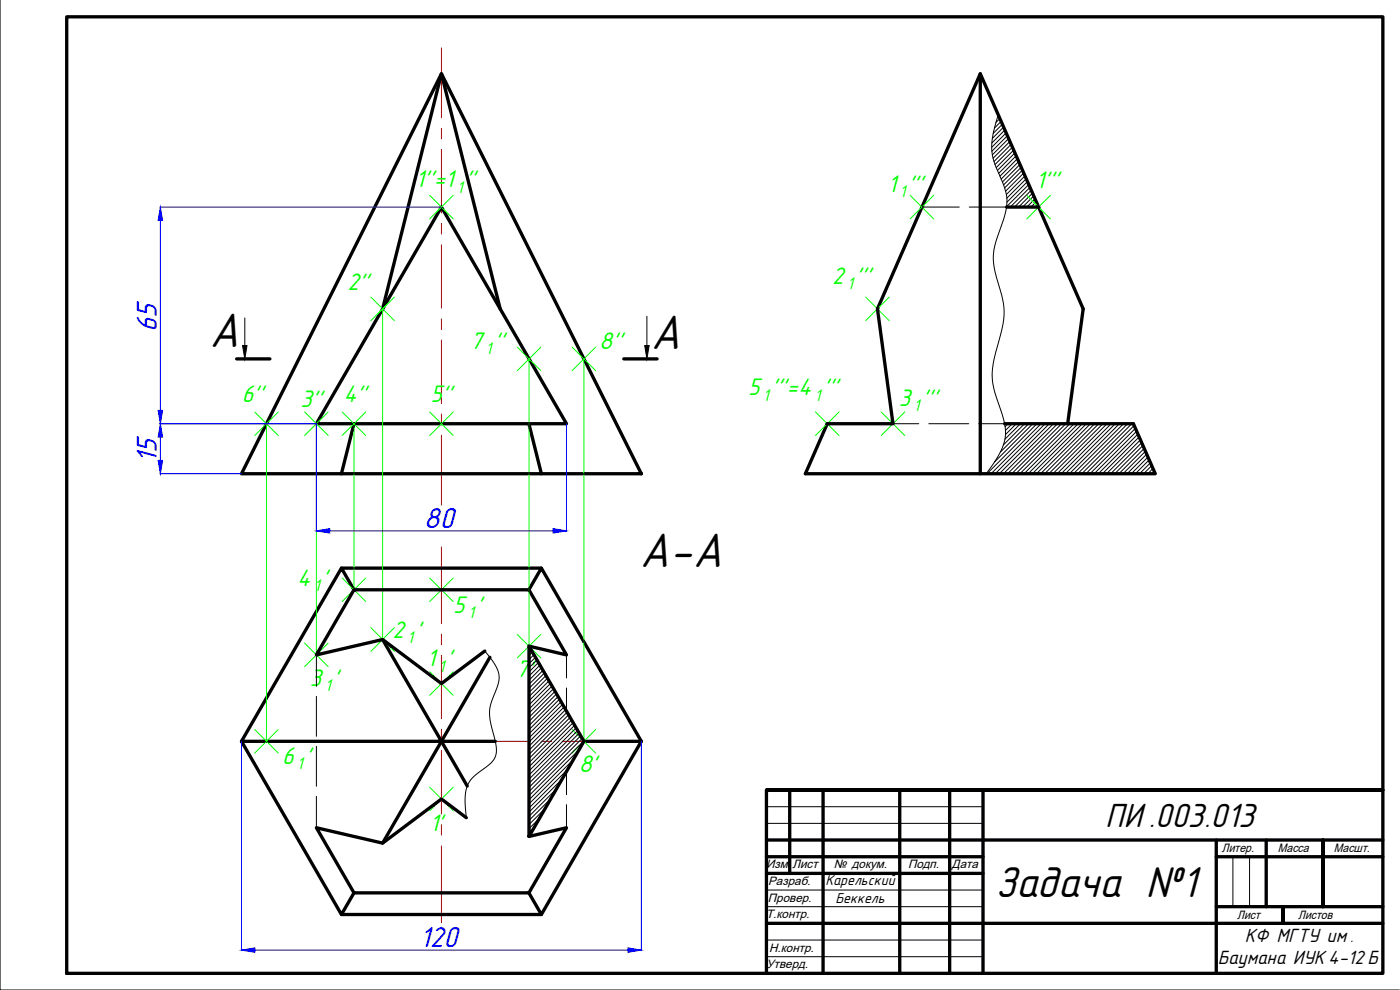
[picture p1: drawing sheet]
<svg xmlns="http://www.w3.org/2000/svg" width="420mm" height="297mm" viewBox="0 0 420 297" stroke-linecap="round" stroke-linejoin="round" font-family="sans-serif">
<!-- layer: frame -->
<path d="M0 .1v296.9h420M230 242h65M230 247h65M370 257.1v14.9M375 257.1v14.9M230 267h65M230 272h65M230 282.1h65M230 287h65" fill="none" stroke="#000" stroke-width=".3"/>
<g fill="none" stroke="#000" stroke-width=".99">
<path d="M20 5h395v287h-395zM230 237.1h185h-185v54.9M237 237.1v25M247 237.1v54.9M270 237.1v54.9M285 237.1v54.9M295 237.1v54.9M230 252h185M230 257.1h65M365 257.1h50M365 252v40M380 252v20"/>
<path d="M230 277h185M230 262.1h65M365 272h50M385 277v-5v5M397 272v-20v20"/>
</g>
<g fill="none" stroke="#f00" stroke-width=".3">
<path d="M132.5 14.3v21M132.5 38.5v3.2M132.5 44.9v19M132.5 67.1v3.2M132.5 73.4v19.1M132.5 95.7v3.1M132.5 102v19M132.5 124.2v3.2M132.5 130.6v21M132.5 164.1v23M132.5 190.3v3.1M132.5 196.6v19.1"/>
<path d="M132.5 218.8v3.2M84.7 222.4h17.4M105.2 222.4h3.2M111.6 222.4h19M132.5 225.2v19M133.8 222.4h3.2M140.2 222.4h19M162.4 222.4h3.2M168.7 222.4h17.4M132.5 247.4v3.2M132.5 253.8v23"/>
</g>
<!-- layer: main -->
<g fill="none" stroke="#000" stroke-width=".99">
<path d="M132.5 22.1l60 120h-120zM294.2 22.1l30.9 70.6-4.7 34.4h19.7l6.6 15h-105l6.6-15h19.7l-4.7-34.4zM294.2 22.1v120M132.5 62.1l37.5 65h-75zM302.1 62.1h9.6M114.8 92.7l17.7-70.6 17.6 70.6M71 107.7h10M187.2 107.7h10M106.2 127.1l-3.7 15M158.7 127.1l3.8 15M301.5 127.1h18.9M102.5 170.5h60"/>
<path d="M106.2 177l-3.7-6.5-30 51.9M158.7 177l3.8-6.5 30 51.9M114.8 191.9l17.7 30.5h-60M147 197.2l-32.2 55.8M158.8 193.9l11.2 2.6-11.3-19.5h-52.5l-11.2 19.5 19.8-4.6 17.7 13.2 13-9.8M158.8 193.9l16.4 28.5-16.4 28.6zM72.5 222.4l30 52 3.7-6.5M148.7 222.4h-16.2l7.7 13.4M175.2 222.4h17.3M192.5 222.4l-30 52-3.8-6.5M140 245.3l-7.5-5.6-17.7 13.3-19.8-4.6 11.2 19.5h52.5l11.3-19.5-11.2 2.6M102.5 274.4h60"/>
</g>
<g fill="none" stroke="#000" stroke-width=".3">
<path d="M299.7 34.7l-.3 .3M300.1 35.5l-1.2 1.2M300.5 36.4l-2.1 2M300.8 37.3l-2.7 2.7M301.2 38.1l-3.4 3.4M301.6 39l-3.9 3.9M302 39.9l-4.4 4.3M302.3 40.7l-4.6 4.7M302.7 41.6l-4.9 4.9M303.1 42.4l-5.1 5.1M303.5 43.3l-5.2 5.2M303.8 44.2l-5.2 5.2"/>
<path d="M304.2 45l-5.2 5.3M304.6 45.9l-5.3 5.2M305 46.7l-5.3 5.3M305.4 47.6l-5.3 5.3M305.7 48.5l-5.2 5.2M306.1 49.3l-5.3 5.3M306.5 50.2l-5.3 5.3M306.9 51l-5.4 5.4M307.2 51.9l-5.4 5.4M307.6 52.8l-5.6 5.6M308 53.6l-5.8 5.8M308.4 54.5l-6.2 6.1"/>
<path d="M308.7 55.4l-6.6 6.6M309.1 56.2l-5.9 5.9M309.5 57.1l-5.1 5M309.9 57.9l-4.2 4.2M310.2 58.8l-3.3 3.3M310.6 59.7l-2.5 2.4M276.7 62.1h11.2M290.9 62.1h11.2M311 60.5l-1.6 1.6M311.4 61.4l-.8 .7M268 127.1h7.7M278.7 127.1h12"/>
<path d="M293.8 127.1h7.7M302.5 127.1l-.9 .9M303.8 127.1l-2 2M305 127.1l-3.2 3.3M306.3 127.1l-4.7 4.7M307.5 127.1l-6.4 6.4M308.7 127.1l-8.5 8.5M310 127.1l-11.6 11.5M311.2 127.1l-15 15M312.4 127.1l-15 15M313.7 127.1l-15 15M314.9 127.1l-15 15"/>
<path d="M316.1 127.1l-14.9 15M317.4 127.1l-15 15M318.6 127.1l-15 15M319.9 127.1l-15 15M321.1 127.1l-15 15M322.3 127.1l-15 15M323.6 127.1l-15 15M324.8 127.1l-15 15M326.1 127.1l-15.1 15M327.3 127.1l-15 15M328.5 127.1l-15 15M329.8 127.1l-15 15"/>
<path d="M331 127.1l-15 15M332.2 127.1l-15 15M333.5 127.1l-15 15M334.7 127.1l-15 15M336 127.1l-15 15M337.2 127.1l-15 15M338.4 127.1l-15 15M339.7 127.1l-15 15M340.4 127.7l-14.5 14.4M340.8 128.5l-13.7 13.6M341.1 129.4l-12.7 12.7M341.5 130.2l-11.9 11.9"/>
<path d="M341.9 131.1l-11 11M342.3 132l-10.2 10.1M342.6 132.8l-9.3 9.3M343 133.7l-8.4 8.4M343.4 134.5l-7.6 7.6M343.8 135.4l-6.8 6.7M344.1 136.3l-5.8 5.8M344.5 137.1l-5 5M344.9 138l-4.2 4.1M345.3 138.8l-3.3 3.3M345.7 139.7l-2.5 2.4M346 140.6l-1.5 1.5"/>
<path d="M346.4 141.4l-.7 .7M95 196.5v9.4M170 196.5v6.9M95 208.9v12M170 206.4v6.9M95 223.9v12M95 238.9v9.5M170 231.5v6.9M170 241.4v7"/>
</g>
<g fill="none" stroke="#0f0" stroke-width=".3">
<path d="M128.9 58.6l7.1 7.1M136 58.6l-7.1 7.1M273.2 58.6l7 7.1M280.2 58.6l-7 7.1M308.2 58.6l7 7.1M315.2 58.6l-7 7.1M111.3 89.1l7.1 7.1M114.8 92.7v99.2M118.4 89.1l-7.1 7.1M259.8 89.1l7.1 7.1M266.9 89.1l-7.1 7.1M155.2 104.1l7.1 7.1"/>
<path d="M158.8 107.7v86.2M162.3 104.1l-7.1 7.1M171.7 104.1l7.1 7.1M175.2 107.7v114.7M178.8 104.1l-7.1 7.1M76.4 123.6l7.1 7.1M80 127.1v95.3M83.5 123.6l-7.1 7.1M91.4 123.6l7.1 7.1M95 127.1v69.4M98.5 123.6l-7.1 7.1M102.7 123.6l7.1 7.1"/>
<path d="M106.2 127.1v49.9h26.3M109.8 123.6l-7.1 7.1M128.9 123.6l7.1 7.1M136 123.6l-7.1 7.1M244.7 123.6l7.1 7.1M251.8 123.6l-7.1 7.1M264.5 123.6l7 7.1M271.5 123.6l-7 7.1M102.7 173.4l7.1 7.1M109.8 173.4l-7.1 7.1M128.9 173.4l7.1 7.1M136 173.4l-7.1 7.1"/>
<path d="M91.4 193l7.1 7M98.5 193l-7.1 7M111.3 188.3l7.1 7.1M118.4 188.3l-7.1 7.1M155.2 190.3l7.1 7.1M162.3 190.3l-7.1 7.1M76.4 218.9l7.1 7.1M83.5 218.9l-7.1 7.1M128.9 201.6l7.1 7M136 201.6l-7.1 7M171.7 218.9l7.1 7.1M178.8 218.9l-7.1 7.1"/>
<path d="M128.9 236.2l7.1 7.1M136 236.2l-7.1 7.1"/>
</g>
<g fill="none" stroke="#000" stroke-width=".3">
<path d="M299.6 34.4a25.3 25.3 0 0 0-1.8 12.1 41.2 41.2 0 0 0 3.4 9.1 14 14 0 0 1-.2 10.8 36 36 0 0 0-2.9 10.3 27.8 27.8 0 0 0 2 10.2 20.8 20.8 0 0 1 .1 13.7 44.5 44.5 0 0 0-2.4 11.1 20.1 20.1 0 0 0 1.3 7.8l1.2 3.4a14.6 14.6 0 0 1 .5 11.5 38.1 38.1 0 0 1-4.8 7.7M145.5 195.3a14.9 14.9 0 0 1 4.2 7.1 8.7 8.7 0 0 1-1 5.2 13 13 0 0 0-1.2 10.6 22.3 22.3 0 0 1 1.4 7.7 6 6 0 0 1-3.1 4.3 14.7 14.7 0 0 0-5.1 4.7 14.1 14.1 0 0 0-.9 8.6l.2 1.8M158.9 194.1l-.1 .1M159.3 194.9l-.5 .5M159.8 195.7l-1 1M160.2 196.4l-1.4 1.5M160.7 197.2l-1.9 1.9M161.1 198l-2.3 2.4M161.6 198.8l-2.8 2.8M162.1 199.6l-3.3 3.2M162.5 200.3l-3.7 3.8M163 201.1l-4.2 4.2"/>
<path d="M163.4 201.9l-4.6 4.7M163.9 202.7l-5.1 5.1M164.3 203.5l-5.5 5.5M164.8 204.3l-6 6M165.2 205l-6.4 6.5M165.7 205.8l-6.9 7M166.1 206.6l-7.3 7.4M166.6 207.4l-7.8 7.8M167 208.2l-8.2 8.3M167.5 209l-8.7 8.7M167.9 209.8l-9.1 9.1M168.4 210.6l-9.6 9.6"/>
<path d="M168.8 211.3l-10 10.1M169.3 212.1l-10.5 10.5M169.8 212.9l-11 11M170.2 213.7l-11.4 11.4M170.6 214.5l-11.8 11.9M171.1 215.3l-12.3 12.3M171.6 216l-12.8 12.8M172 216.8l-13.2 13.3M172.5 217.6l-13.7 13.7M172.9 218.4l-14.1 14.1M173.4 219.2l-14.6 14.6M173.8 220l-15 15"/>
<path d="M165.3 239.6l-6.5 6.6M167 236.7l-8.2 8.2M168.7 233.8l-9.9 9.9M170.4 230.8l-11.6 11.7M172.1 227.9l-13.3 13.3M173.8 225l-15 15M174.3 220.8l-15.5 15.4M174.7 221.5l-15.9 16M175.2 222.3l-16.4 16.4M160.3 248.4l-1.5 1.5M161.9 245.5l-3.1 3.1M163.6 242.5l-4.8 4.9"/>
</g>
<path d="M73.5 95.4v8.3M194.1 94.9v8.8" fill="none" stroke="#000" stroke-width=".3"/>
<path d="M72.8 103.7h1.3l-.6 4zM193.5 103.7h1.3l-.7 4z" fill="#000" stroke="#000" stroke-width=".3"/>
<path d="M47.9 62.1h84.5M48.1 66.1v57M47.9 127.1h47M48.1 131.1v7M95 127.2v32.3M170 127.2v32.3M47.9 142.1h24.5M99 159.3h67M72.5 222.5v62.7M192.5 222.5v62.7M76.5 285.1h112" fill="none" stroke="#00f" stroke-width=".3"/>
<g fill="#00f" stroke="#00f" stroke-width=".3">
<path d="M48.1 127.1l.7 4h-1.3z"/>
<path d="M47.5 138.1h1.3l-.7 4z"/>
<path d="M48.1 62.1l.7 4h-1.3z"/>
<path d="M47.5 123.1h1.3l-.7 4z"/>
<path d="M95 159.3l4-.7v1.3z"/>
<path d="M166 158.6l4 .7-4 .6z"/>
<path d="M72.5 285.1l4-.7v1.3z"/>
<path d="M188.5 284.4l4 .7-4 .6z"/>
</g>
<g font-size="15">
<text x="62.8" y="104.2">A</text>
<text x="195.2" y="104.7">A</text>
<text x="192" y="170.1">A-A</text>
</g>
<text font-size="13.5" x="298.6" y="269">Задача №1</text>
<text font-size="10.5" x="331.7" y="248">ПИ .003.013</text>
<g font-size="9" fill="#00f">
<text x="47.1" y="99.6" transform="rotate(-90 47.1 99.6)">65</text>
<text x="47.1" y="139" transform="rotate(-90 47.1 139)">15</text>
<text x="127.2" y="158.3">80</text>
<text x="126" y="284.1">120</text>
</g>
<g font-size="7.5" fill="#0f0">
<text x="124.7" y="56.2">1''=1 ''</text>
<text x="266.5" y="57.7">1 '''</text>
<text x="310.9" y="56.5">1'''</text>
<text x="104.3" y="87.1">2''</text>
<text x="249.8" y="85.2">2 '''</text>
<text x="141.3" y="104.6">7 ''</text>
<text x="179.9" y="104.6">8''</text>
<text x="224.5" y="118.6">5 '''=4 '''</text>
<text x="72.6" y="120.7">6''</text>
<text x="90.2" y="122.2">3''</text>
<text x="103.1" y="120.5">4''</text>
<text x="129.2" y="120.7">5''</text>
<text x="269.7" y="121.7">3 '''</text>
<text x="89.2" y="175.8">4</text>
<text x="96.8" y="175.8">'</text>
<text x="136" y="183.9">5 '</text>
<text x="117.8" y="191.4">2 '</text>
<text x="128.1" y="199.9">1</text>
<text x="134.2" y="199.9">'</text>
<text x="155" y="203.1">7'</text>
<text x="93" y="205.9">3</text>
<text x="100.1" y="205.9">'</text>
<text x="84.7" y="229.1">6 '</text>
<text x="173.7" y="231.6">8'</text>
<text x="129" y="249.2">1'</text>
</g>
<g font-size="6">
<text x="373.6" y="282.6">КФ МГТУ им .</text>
<text x="365.4" y="289.3">Баумана ИУК 4-12 Б</text>
</g>
<g font-size="5.3" fill="#0f0">
<text x="137.1" y="57.8">1</text>
<text x="269.9" y="59.3">1</text>
<text x="254.2" y="86.8">1</text>
<text x="145.7" y="106.2">1</text>
<text x="228.9" y="120.2">1</text>
<text x="244.5" y="120.2">1</text>
<text x="274.2" y="123.3">1</text>
<text x="94.1" y="177.3">1</text>
<text x="140.5" y="185.5">1</text>
<text x="122.2" y="192.9">1</text>
<text x="131.6" y="201.5">1</text>
<text x="97.5" y="207.4">1</text>
<text x="89.1" y="230.7">1</text>
</g>
<g font-size="4.5">
<text x="247.7" y="265.6">Карельский</text>
<text x="250.7" y="271">Беккель</text>
</g>
<g font-size="3.6">
<text x="366.7" y="255.6">Литер.</text>
<text x="383.5" y="255.6">Масса</text>
<text x="400.3" y="255.6">Масшт.</text>
<text x="229.9" y="260.5">Изм</text>
<text x="237.8" y="260.5">Лист</text>
<text x="250.3" y="260.5">№ докум.</text>
<text x="272.5" y="260.5">Подп.</text>
<text x="285.7" y="260.5">Дата</text>
<text x="230.5" y="265.6">Разраб.</text>
<text x="229.9" y="275.5">Т.контр.</text>
<text x="230.5" y="270.5">Провер.</text>
<text x="371.3" y="275.8">Лист</text>
<text x="389.6" y="275.8">Листов</text>
<text x="230.9" y="285.5">Н.контр.</text>
<text x="230" y="290.5">Утверд.</text>
</g>
</svg>
